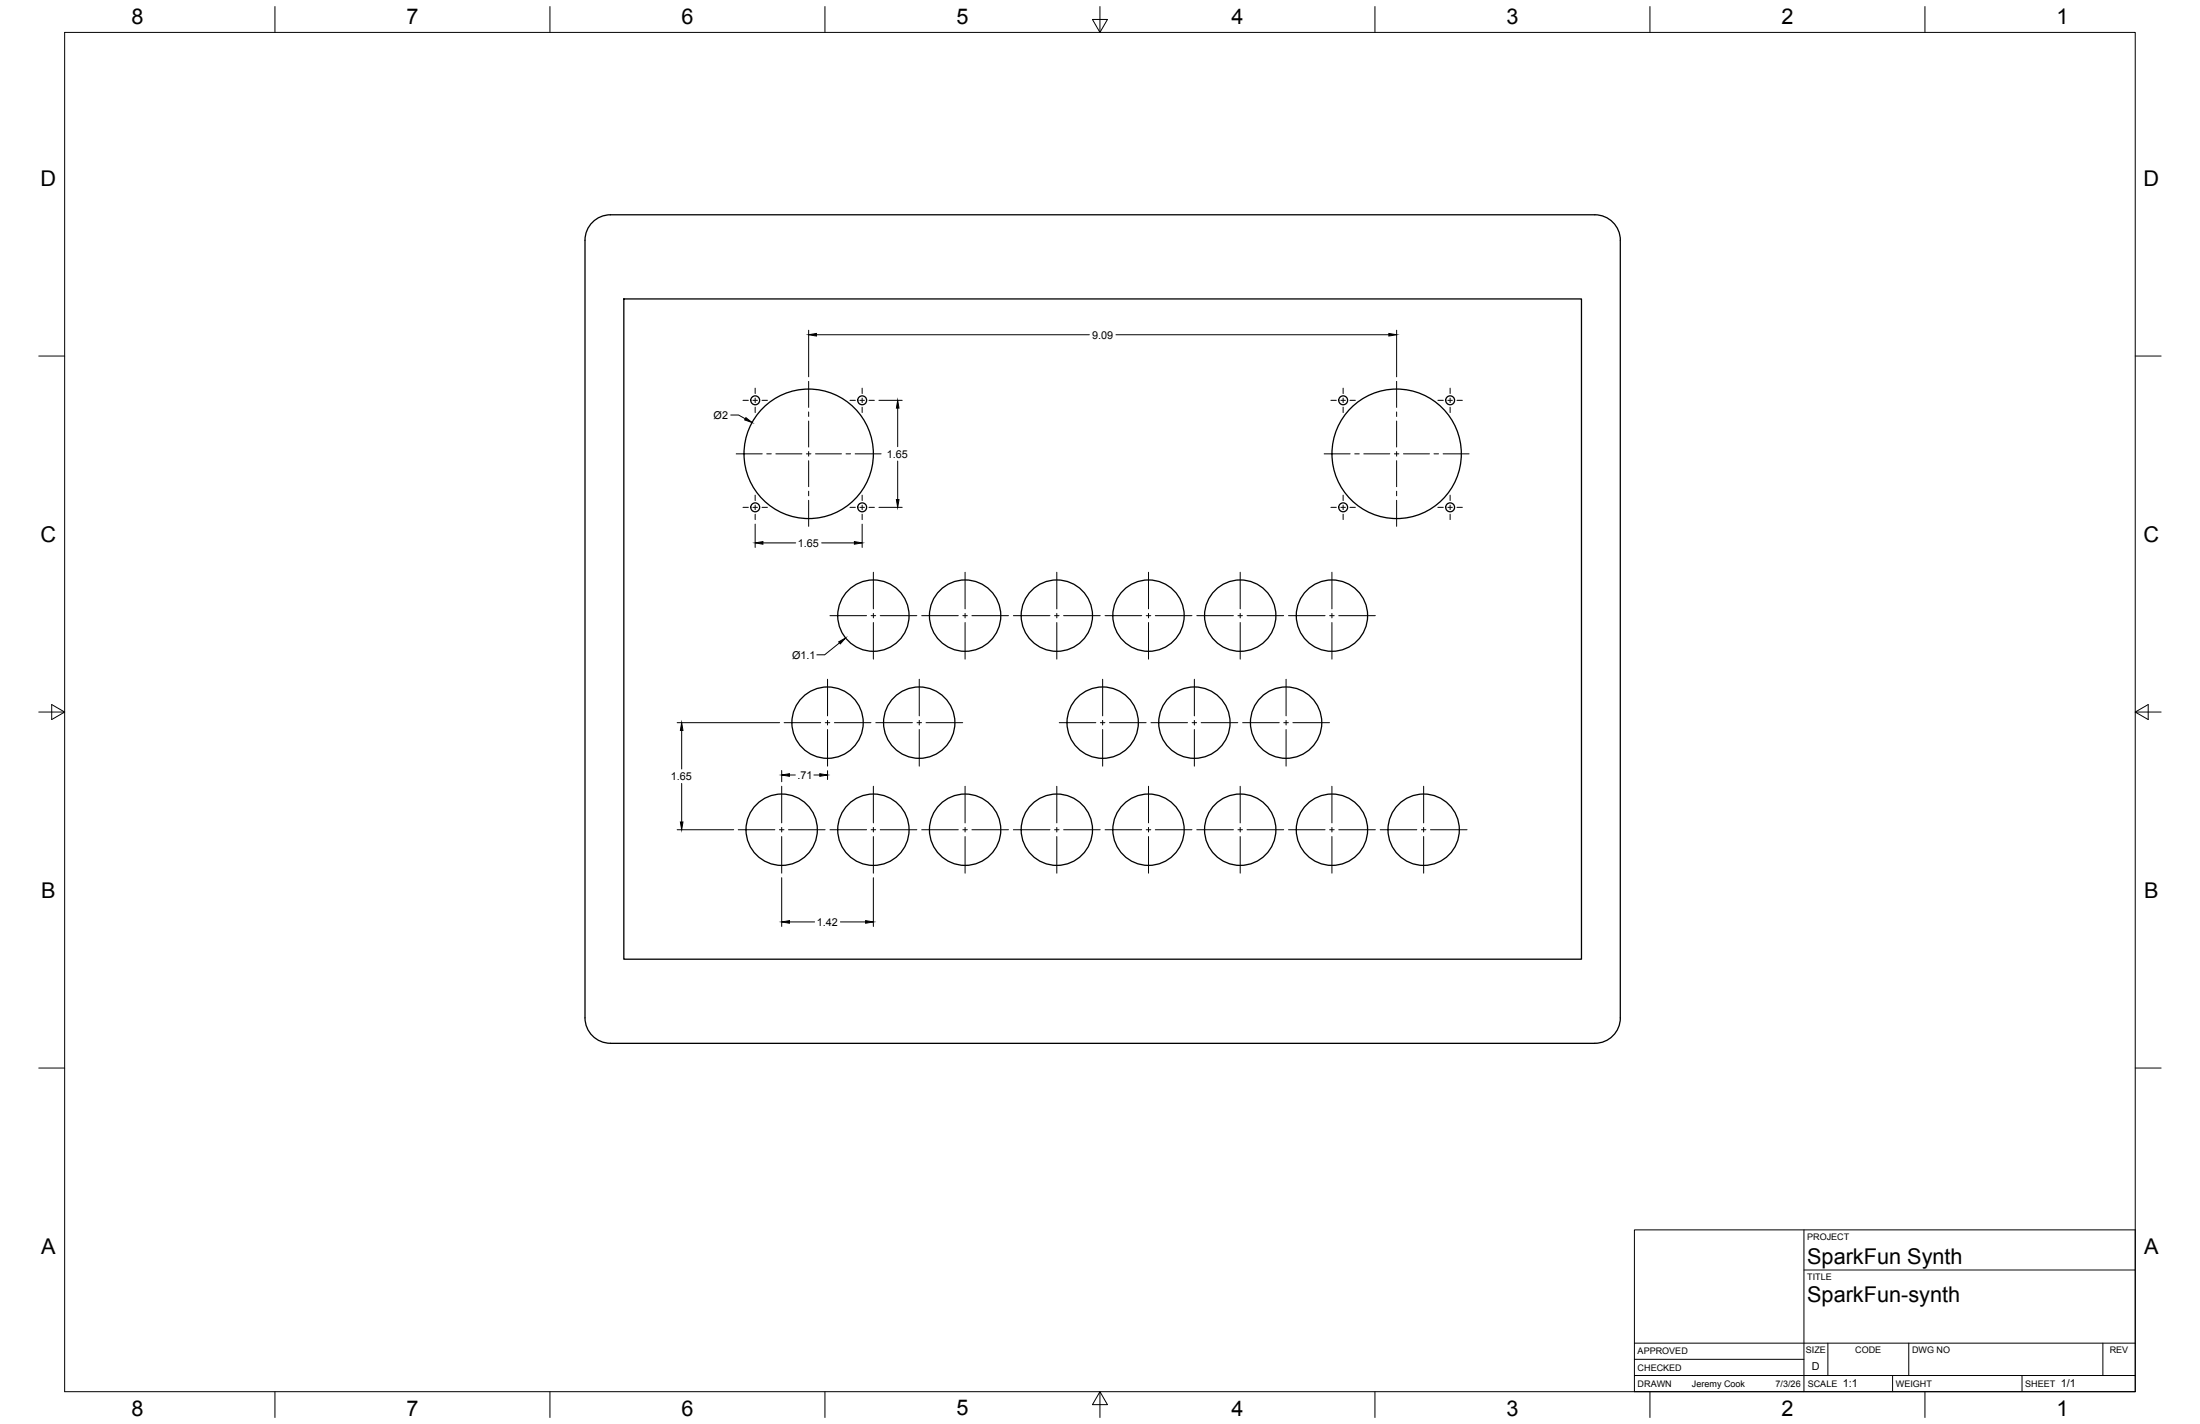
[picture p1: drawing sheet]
<svg xmlns="http://www.w3.org/2000/svg" width="864mm" height="559mm" viewBox="0 0 864 559" stroke-linecap="round" stroke-linejoin="round" font-family="sans-serif">
<!-- layer: Visible -->
<g fill="none" stroke="#000" stroke-width=".51">
<path d="M232.2 87.6l2.7-2.1a10 10 0 0 1 4.7-1.2h386.5a10 10 0 0 1 9.9 10l.1 305.1a10 10 0 0 1-10.1 10h-386.4a10 10 0 0 1-10-10v-305.1a10 10 0 0 1 2.6-6.7zM244.9 117.3h375.9v259.1h-375.9z"/>
<circle cx="296.4" cy="157.1" r="1.75"/>
<circle cx="338.4" cy="157.1" r="1.75"/>
<circle cx="527.3" cy="157.1" r="1.75"/>
<circle cx="569.2" cy="157.1" r="1.75"/>
<circle cx="317.5" cy="178.1" r="25.4"/>
<circle cx="548.3" cy="178.1" r="25.4"/>
<circle cx="296.4" cy="199.1" r="1.75"/>
<circle cx="338.4" cy="199.1" r="1.75"/>
<circle cx="527.3" cy="199.1" r="1.75"/>
<circle cx="569.2" cy="199.1" r="1.75"/>
<circle cx="342.8" cy="241.6" r="14"/>
<circle cx="378.9" cy="241.6" r="14"/>
<circle cx="414.9" cy="241.6" r="14"/>
<circle cx="450.8" cy="241.6" r="14"/>
<circle cx="486.8" cy="241.6" r="14"/>
<circle cx="522.8" cy="241.6" r="14"/>
<circle cx="324.9" cy="283.6" r="14"/>
<circle cx="360.8" cy="283.6" r="14"/>
<circle cx="432.8" cy="283.6" r="14"/>
<circle cx="468.9" cy="283.6" r="14"/>
<circle cx="504.9" cy="283.6" r="14"/>
<circle cx="306.8" cy="325.6" r="14"/>
<circle cx="342.8" cy="325.6" r="14"/>
<circle cx="378.9" cy="325.6" r="14"/>
<circle cx="414.9" cy="325.6" r="14"/>
<circle cx="450.8" cy="325.6" r="14"/>
<circle cx="486.8" cy="325.6" r="14"/>
<circle cx="522.8" cy="325.6" r="14"/>
<circle cx="558.9" cy="325.6" r="14"/>
</g>
<!-- layer: Border -->
<g fill="none" stroke="#000" stroke-width=".39">
<path d="M25.4 12.7h812.8v533.4h-812.8zM107.9 2.6v10.1M215.9 2.6v10.1M323.8 2.6v10.1M428.8 7.6h5.9l-2.9 5.1zM431.8 2.6v10.1M539.7 2.6v10.1M647.7 2.6v10.1M755.6 2.6v10.1M15.2 139.7h10.2M838.2 139.7h10.1M15.2 279.4h10.2"/>
<path d="M20.3 276.5l5.1 2.9-5.1 3zM838.2 279.4l5.1-2.9v5.9zM838.2 279.4h10.1M15.2 419.1h10.2M838.2 419.1h10.1M107.9 546.1v10.2M215.9 546.1v10.2M323.8 546.1v10.2M431.8 546.1l2.9 5.1h-5.9zM431.8 546.1v10.2M539.7 546.1v10.2M647.7 546.1v10.2"/>
<path d="M755.6 546.1v10.2"/>
</g>
<!-- layer: Titleblock -->
<path d="M641.6 482.6h196.6v63.5h-196.6zM708.1 498.4h130.1M708.1 482.6v63.5M641.6 539.8h196.6M641.6 533.4h66.5M641.6 527.1h196.6M717.5 527.1v12.7M742.9 539.8v6.3M749.3 527.1v12.7M793.7 539.8v6.3M825.5 527.1v12.7" fill="none" stroke="#000" stroke-width=".39"/>
<!-- layer: Smart Centers -->
<g fill="none" stroke="#000" stroke-width=".39">
<path d="M291.7 157.1h2.1M295.6 157.1h1.7M296.4 152.3v2.1M296.4 156.2v1.8M296.4 159.8v2.1M299.1 157.1h2.1M317.4 149.6v10.3M333.7 157.1h2.1M337.5 157.1h1.8M338.4 152.3v2.1M338.4 156.2v1.8M338.4 159.8v2.1"/>
<path d="M341.1 157.1h2.1M522.4 157.1h2.2M526.4 157.1h1.7M527.2 152.3v2.1M527.2 156.2v1.8M527.2 159.8v2.1M529.9 157.1h2.1M548.2 149.6v10.3M564.4 157.1h2.2M568.3 157.1h1.8M569.2 152.3v2.1M569.2 156.2v1.8"/>
<path d="M569.2 159.8v2.1M571.9 157.1h2.1M289 178.1h10.2M301 178.1h1.8M304.6 178.1h10.2M316.5 178.1h1.8M317.4 161.6v1.8M317.4 165.2v10.2M317.4 177.2v1.8M320.1 178.1h10.2M332.1 178.1h1.8M335.7 178.1h10.2"/>
<path d="M519.8 178.1h10.2M531.8 178.1h1.8M535.3 178.1h10.2M547.3 178.1h1.8M548.2 161.6v1.8M548.2 165.2v10.2M548.2 177.2v1.8M550.9 178.1h10.2M562.9 178.1h1.8M566.5 178.1h10.2M291.7 199.1h2.1M295.6 199.1h1.7"/>
<path d="M296.4 194.3v2.1M296.4 198.2v1.8M299.1 199.1h2.1M317.4 180.8v10.2M317.4 192.8v1.8M317.4 196.3v10.2M333.7 199.1h2.1M337.5 199.1h1.8M338.4 194.3v2.1M338.4 198.2v1.8M341.1 199.1h2.1M522.4 199.1h2.2"/>
<path d="M526.4 199.1h1.7M527.2 194.3v2.1M527.2 198.2v1.8M529.9 199.1h2.1M548.2 180.8v10.2M548.2 192.8v1.8M548.2 196.3v10.2M564.4 199.1h2.2M568.3 199.1h1.8M569.2 194.3v2.1M569.2 198.2v1.8M571.9 199.1h2.1"/>
<path d="M296.4 201.8v2.1M338.4 201.8v2.1M527.2 201.8v2.1M569.2 201.8v2.1M342.8 224.6v14.3M378.8 224.6v14.3M414.8 224.6v14.3M450.8 224.6v14.3M486.8 224.6v14.3M522.8 224.6v14.3M325.8 241.6h14.4M341.9 241.6h1.8"/>
<path d="M342.8 240.7v1.8M342.8 244.3v14.4M345.5 241.6h14.4M361.8 241.6h14.4M378 241.6h1.7M378.8 240.7v1.8M378.8 244.3v14.4M381.5 241.6h14.4M397.8 241.6h14.4M414 241.6h1.7M414.8 240.7v1.8M414.8 244.3v14.4"/>
<path d="M417.5 241.6h14.4M433.8 241.6h14.4M449.9 241.6h1.8M450.8 240.7v1.8M450.8 244.3v14.4M453.5 241.6h14.4M469.8 241.6h14.4M485.9 241.6h1.8M486.8 240.7v1.8M486.8 244.3v14.4M489.5 241.6h14.4M505.8 241.6h14.3"/>
<path d="M521.9 241.6h1.8M522.8 240.7v1.8M522.8 244.3v14.4M525.5 241.6h14.4M324.8 266.6v14.3M360.8 266.6v14.3M432.8 266.6v14.3M468.8 266.6v14.3M504.8 266.6v14.3M307.8 283.6h14.4M324 283.6h1.7M324.8 282.7v1.8"/>
<path d="M324.8 286.3v14.4M327.5 283.6h14.4M343.8 283.6h14.4M360 283.6h1.7M360.8 282.7v1.8M360.8 286.3v14.4M363.5 283.6h14.4M415.8 283.6h14.4M431.9 283.6h1.8M432.8 282.7v1.8M432.8 286.3v14.4M435.5 283.6h14.4"/>
<path d="M451.8 283.6h14.4M468 283.6h1.7M468.8 282.7v1.8M468.8 286.3v14.4M471.5 283.6h14.4M487.8 283.6h14.4M503.9 283.6h1.8M504.8 282.7v1.8M504.8 286.3v14.4M507.5 283.6h14.4M306.9 308.5v14.4M342.8 308.5v14.4"/>
<path d="M378.8 308.5v14.4M414.8 308.5v14.4M450.8 308.5v14.4M486.8 308.5v14.4M522.8 308.5v14.4M558.8 308.5v14.4M289.8 325.6h14.4M305.9 325.6h1.8M306.9 324.7v1.8M306.9 328.3v14.3M309.5 325.6h14.4M325.8 325.6h14.4"/>
<path d="M341.9 325.6h1.8M342.8 324.7v1.8M342.8 328.3v14.3M345.5 325.6h14.4M361.8 325.6h14.4M378 325.6h1.7M378.8 324.7v1.8M378.8 328.3v14.3M381.5 325.6h14.4M397.8 325.6h14.4M414 325.6h1.7M414.8 324.7v1.8"/>
<path d="M414.8 328.3v14.3M417.5 325.6h14.4M433.8 325.6h14.4M449.9 325.6h1.8M450.8 324.7v1.8M450.8 328.3v14.3M453.5 325.6h14.4M469.8 325.6h14.4M485.9 325.6h1.8M486.8 324.7v1.8M486.8 328.3v14.3M489.5 325.6h14.4"/>
<path d="M505.8 325.6h14.3M521.9 325.6h1.8M522.8 324.7v1.8M522.8 328.3v14.3M525.5 325.6h14.4M541.8 325.6h14.4M558 325.6h1.7M558.8 324.7v1.8M558.8 328.3v14.3M561.5 325.6h14.4"/>
</g>
<!-- layer: FD_Dimensions -->
<g fill="none" stroke="#000" stroke-width=".39">
<path d="M317.4 129.6v18.3M320.5 131.4h107.1M438.1 131.4h107.1M548.2 129.6v18.3M345 157.1h9.2M286.9 162.9h3l2.6 1.4M352.4 160.1v15.2M345 199.1h9.2M352.4 180.9v15.1M296.4 205.7v9.1M299.5 213h12.9M322.5 213h12.9"/>
<path d="M338.4 205.7v9.1M329.5 252.3l-5.8 4.7h-3M265.8 283.6h40.2M267.6 286.6v15.2M267.6 307.4v15.2M306.9 302.3v4.5M309.9 304.1h2.3M319.5 304.1h2.3M324.8 302.4v3.5M265.8 325.6h22.2M306.9 344.4v19.2M342.8 344.4v19.2"/>
<path d="M309.9 361.8h9.9M329.9 361.8h9.9"/>
</g>
<g fill="#000" stroke="#000" stroke-width=".39">
<path d="M317.4 131.4l3.1-.5v1zM545.2 130.9l3 .5-3 .5zM292.8 163.9l2.4 1.9-2.9-1zM352.4 157.1l.5 3h-1zM351.9 196h1l-.5 3.1zM296.4 213l3.1-.5v1.1zM335.4 212.5l3 .5-3 .6zM329.2 251.9l2.7-1.5-2 2.3zM267.6 283.6l.5 3h-1zM306.9 304.1l3-.5v1zM321.8 303.6l3 .5-3 .5zM267.1 322.6h1l-.5 3z"/>
<path d="M306.9 361.8l3-.5v1zM339.8 361.3l3 .5-3 .5z"/>
</g>
<g font-size="8.5">
<text x="51.6" y="9.4">8</text>
<text x="159.5" y="9.4">7</text>
<text x="267.5" y="9.4">6</text>
<text x="375.4" y="9.3">5</text>
<text x="483.4" y="9.4">4</text>
<text x="591.3" y="9.4">3</text>
<text x="699.3" y="9.4">2</text>
<text x="807.2" y="9.4">1</text>
<text x="16" y="72.9">D</text>
<text x="841.4" y="72.9">D</text>
<text x="16" y="212.6">C</text>
<text x="841.4" y="212.6">C</text>
<text x="16.2" y="352.3">B</text>
<text x="841.7" y="352.3">B</text>
<text x="16.2" y="492">A</text>
<text x="709.4" y="495.8">SparkFun Synth</text>
<text x="841.7" y="492">A</text>
<text x="709.4" y="510.8">SparkFun-synth</text>
<text x="51.6" y="555.5">8</text>
<text x="159.5" y="555.5">7</text>
<text x="267.5" y="555.5">6</text>
<text x="375.4" y="555.4">5</text>
<text x="483.4" y="555.5">4</text>
<text x="591.3" y="555.5">3</text>
<text x="699.3" y="555.5">2</text>
<text x="807.2" y="555.5">1</text>
</g>
<g font-size="4.3">
<text x="428.7" y="132.9">9.09</text>
<text x="280.1" y="164.3">Ø2</text>
<text x="348.1" y="179.6">1.65</text>
<text x="313.2" y="214.5">1.65</text>
<text x="310.9" y="258.4">Ø1.1</text>
<text x="313.1" y="305.6">.71</text>
<text x="263.3" y="306.1">1.65</text>
<text x="320.6" y="363.3">1.42</text>
<text x="711.3" y="537.6">D</text>
<text x="723.4" y="544.5">1:1</text>
<text x="809" y="544.5">1/1</text>
</g>
<g font-size="3.5">
<text x="709.4" y="486.4">PROJECT</text>
<text x="709.4" y="502.2">TITLE</text>
<text x="642.9" y="531.5">APPROVED</text>
<text x="708.9" y="530.9">SIZE</text>
<text x="728.3" y="530.9">CODE</text>
<text x="750.5" y="530.9">DWG NO</text>
<text x="828.2" y="530.9">REV</text>
<text x="642.9" y="537.9">CHECKED</text>
<text x="642.9" y="544.2">DRAWN</text>
<text x="664.1" y="544.2">Jeremy Cook</text>
<text x="697" y="544.2">7/3/26</text>
<text x="709.6" y="544.2">SCALE</text>
<text x="744.2" y="544.2">WEIGHT</text>
<text x="795" y="544.2">SHEET</text>
</g>
</svg>
